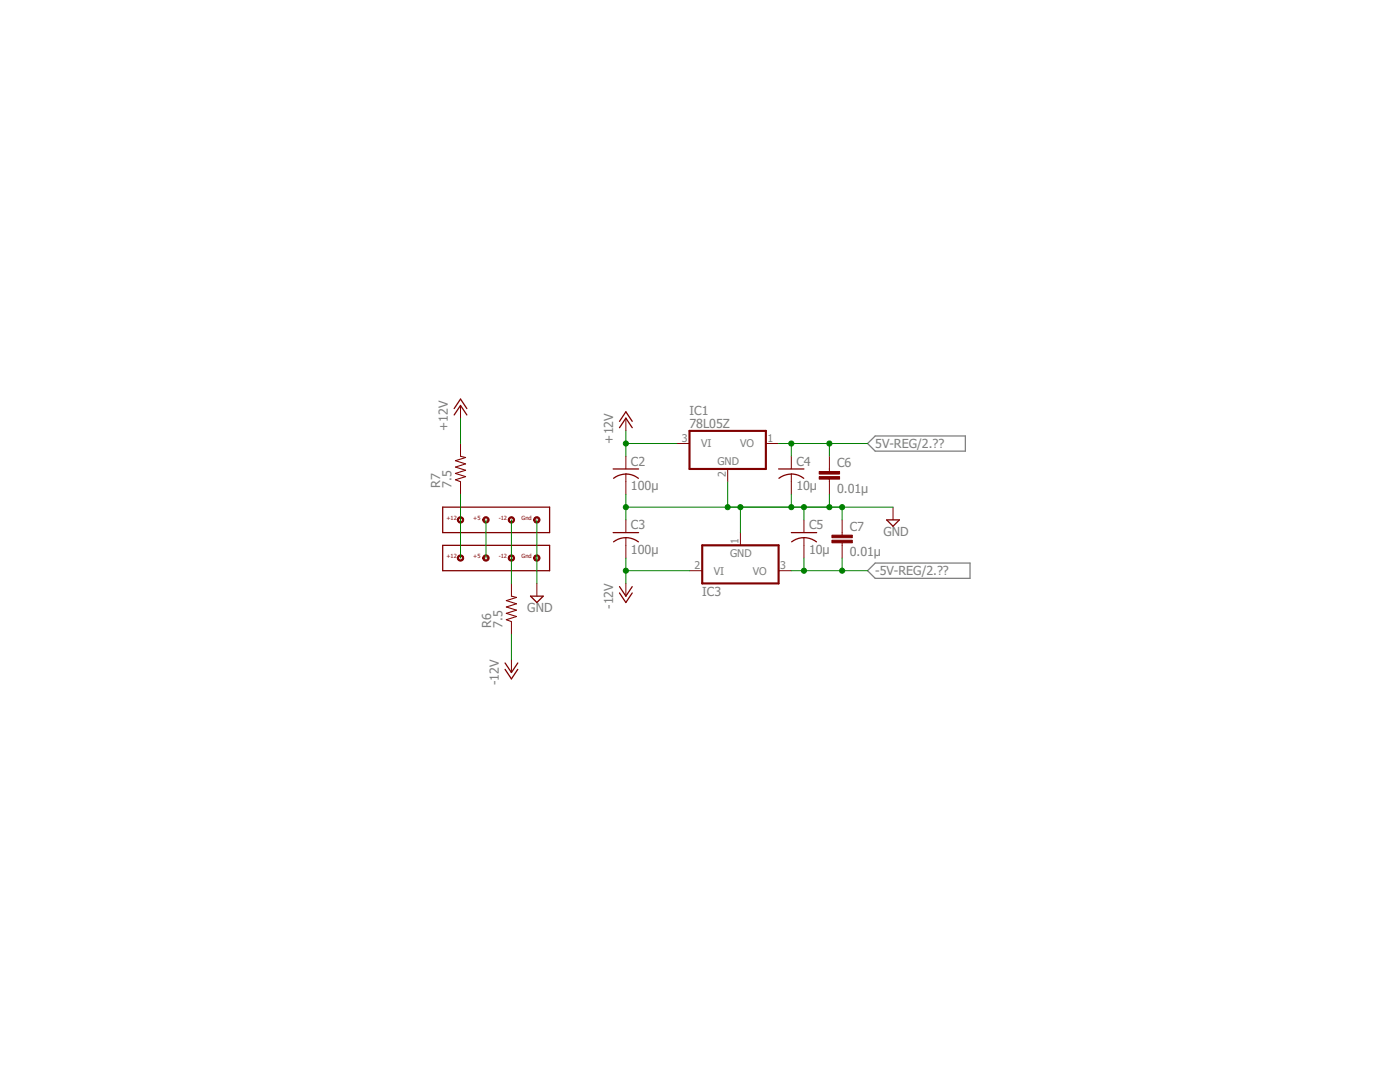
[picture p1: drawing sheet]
<svg xmlns="http://www.w3.org/2000/svg" width="279mm" height="216mm" viewBox="0 0 279 216" stroke-linecap="round" stroke-linejoin="round" font-family="sans-serif">
<path d="M173.1 88.5l1.6-1.5h18v3h-18zM173.1 113.9l1.6-1.5h18.9v3h-18.9z" fill="none" stroke="#808080" stroke-width=".25"/>
<g fill="none" stroke="#800000" stroke-width=".25">
<path d="M90.6 82.8l1.3-1.9 1.3 1.9M90.6 81.5l1.3-1.9 1.3 1.9M122.4 93.6h5M122.4 95.4a4 4 0 0 1 5 0M123.6 85.3l1.3-1.9 1.3 1.9M123.6 84.1l1.3-1.9 1.3 1.9M155.4 93.6h5M155.4 95.4a4 4 0 0 1 5 0M88.3 101.2h21.4v5.1h-21.4zM88.3 108.8h21.4v5.1h-21.4zM105.9 119h2.5l-1.3 1.2zM122.4 106.3h5"/>
<path d="M122.4 108.1a4 4 0 0 1 5 0M123.6 117.1l1.3 1.9 1.3-1.9M123.6 118.3l1.3 1.9 1.3-1.9M157.9 106.3h5.1M158 108.1a4 4 0 0 1 4.9 0M177 103.7h2.5l-1.3 1.3zM100.8 132.3l1.3 1.9 1.2-1.9M100.8 133.6l1.3 1.9 1.2-1.9"/>
</g>
<g fill="none" stroke="#800000" stroke-width=".2">
<path d="M91.9 80.9v2.5M91.9 88.5v2.5M91.9 96.1v2.6M124.9 83.4v2.6M124.9 91v2.6M124.9 94.6v4.1M135.1 88.5h2.5M145.2 93.6v2.5M152.8 88.5h2.6M157.9 91v2.6M157.9 94.6v4.1M165.5 91v3.1"/>
<path d="M165.5 95.6v3.1M102.1 116.4v2.6M107.1 116.4v2.6M124.9 103.7v2.6M124.9 107.3v4.1M124.9 116.4v2.6M137.6 113.9h2.5M147.8 106.3v2.5M155.4 113.9h2.5M160.4 103.7v2.6M160.4 107.3v4.1M168.1 103.7v3.1"/>
<path d="M168.1 108.3v3.1M178.2 101.2v2.5M102.1 124v2.6M102.1 131.7v2.5"/>
</g>
<g fill="#800000" stroke="#800000" stroke-width=".2">
<path d="M106.7 103.3a.63 .63 0 0 1 1 .1 .63 .63 0 0 1-.4 .9 .63 .63 0 0 1-.8-.6h.3a.38 .38 0 0 1 .5-.3 .38 .38 0 0 1 .1 .6 .38 .38 0 0 1-.6-.1v-.2h-.3z" fill-rule="evenodd"/>
<path d="M91.5 103.3a.63 .63 0 0 1 1 .1 .63 .63 0 0 1-.4 1 .63 .63 0 0 1-.8-.7h.2a.39 .39 0 0 1 .6-.3 .39 .39 0 0 1 .1 .6 .39 .39 0 0 1-.7-.1v-.2h-.2z" fill-rule="evenodd"/>
<path d="M96.5 103.3a.63 .63 0 0 1 1 .1 .63 .63 0 0 1-.4 1 .63 .63 0 0 1-.7-.7h.2a.38 .38 0 0 1 .5-.3 .38 .38 0 0 1 .1 .6 .38 .38 0 0 1-.6-.1v-.2h-.2z" fill-rule="evenodd"/>
<path d="M101.6 103.3a.62 .62 0 0 1 1 .1 .62 .62 0 0 1-.4 .9 .62 .62 0 0 1-.8-.6h.3a.38 .38 0 0 1 .5-.3 .38 .38 0 0 1 .1 .6 .38 .38 0 0 1-.6-.1v-.2h-.3z" fill-rule="evenodd"/>
<path d="M106.7 110.9a.63 .63 0 0 1 1 .1 .63 .63 0 0 1-.4 .9 .63 .63 0 0 1-.8-.5h.3a.38 .38 0 0 1 .5-.4 .38 .38 0 0 1 .1 .6 .38 .38 0 0 1-.6-.1v-.1h-.3z" fill-rule="evenodd"/>
<path d="M91.5 110.9a.64 .64 0 0 1 1 .1 .64 .64 0 0 1-.4 1 .64 .64 0 0 1-.8-.6h.2a.39 .39 0 0 1 .6-.4 .39 .39 0 0 1 .1 .6 .39 .39 0 0 1-.7-.1v-.1h-.2z" fill-rule="evenodd"/>
<path d="M96.5 110.9a.64 .64 0 0 1 1 .1 .64 .64 0 0 1-.3 1 .64 .64 0 0 1-.8-.6h.2a.38 .38 0 0 1 .5-.4 .38 .38 0 0 1 .1 .6 .38 .38 0 0 1-.6-.1v-.1h-.2z" fill-rule="evenodd"/>
<path d="M101.6 110.9a.63 .63 0 0 1 1 .1 .63 .63 0 0 1-.4 .9 .63 .63 0 0 1-.8-.5h.3a.38 .38 0 0 1 .5-.4 .38 .38 0 0 1 .1 .6 .38 .38 0 0 1-.6-.1v-.1h-.3z" fill-rule="evenodd"/>
</g>
<path d="M91.9 91l1 .3-2 .6 2 .7-2 .6 2 .6-2 .7 2 .6-2 .6 1 .4M102.1 119l1 .2-2.1 .6 2.1 .7-2.1 .6 2.1 .7-2.1 .6 2.1 .6-2.1 .7 1.1 .3" fill="none" stroke="#800000" stroke-width=".21"/>
<path d="M137.6 86h15.2v7.6h-15.2zM140.1 108.8h15.3v7.6h-15.3z" fill="none" stroke="#800000" stroke-width=".42"/>
<g fill="#800000" stroke="#800000" stroke-width=".2">
<path d="M163.5 94.1h4.1v.5h-4.1z"/>
<path d="M163.5 95.1h4.1v.5h-4.1z"/>
<path d="M166 106.8h4.1v.5h-4.1z"/>
<path d="M166 107.8h4.1v.5h-4.1z"/>
</g>
<g fill="none" stroke="#008000" stroke-width=".2">
<path d="M91.9 83.4v5.1M91.9 98.7v12.7M124.9 86v5M124.9 98.7v5M124.9 88.5h10.2M145.2 96.1v5.1M155.4 88.5h17.7M157.9 88.5v2.5M157.9 98.7v2.5M165.5 88.5v2.5M165.5 98.7v2.5M97 103.7v7.7"/>
<path d="M102.1 103.7v12.7M107.1 103.7v12.7M124.9 111.4v5M124.9 101.2h53.3M124.9 113.9h12.7M147.8 101.2v5.1M157.9 113.9h15.2M160.4 101.2v2.5M160.4 111.4v2.5M168.1 101.2v2.5M168.1 111.4v2.5M102.1 126.6v5.1"/>
</g>
<g fill="#008000" stroke="#008000" stroke-width=".2">
<circle cx="124.9" cy="101.2" r=".51"/>
<circle cx="168.1" cy="101.2" r=".51"/>
<circle cx="147.8" cy="101.2" r=".51"/>
<circle cx="160.4" cy="101.2" r=".51"/>
<circle cx="145.2" cy="101.2" r=".51"/>
<circle cx="157.9" cy="101.2" r=".51"/>
<circle cx="165.5" cy="101.2" r=".51"/>
<circle cx="124.9" cy="88.5" r=".51"/>
<circle cx="124.9" cy="113.9" r=".51"/>
<circle cx="157.9" cy="88.5" r=".51"/>
<circle cx="165.5" cy="88.5" r=".51"/>
<circle cx="160.4" cy="113.9" r=".51"/>
<circle cx="168.1" cy="113.9" r=".51"/>
</g>
<g font-size="2.5" fill="#808080">
<text x="137.6" y="82.8">IC1</text>
<text x="89.4" y="86" transform="rotate(-90 89.4 86)">+12V</text>
<text x="122.4" y="88.5" transform="rotate(-90 122.4 88.5)">+12V</text>
<text x="137.6" y="85.3">78L05Z</text>
<text x="174.7" y="89.4">5V-REG/2.??</text>
<text x="125.9" y="92.9">C2</text>
<text x="158.9" y="92.9">C4</text>
<text x="167.1" y="93.2">C6</text>
<text x="87.9" y="97.4" transform="rotate(-90 87.9 97.4)">R7</text>
<text x="90.1" y="97.4" transform="rotate(-90 90.1 97.4)">7.5</text>
<text x="125.9" y="97.8">100µ</text>
<text x="158.9" y="97.8">10µ</text>
<text x="167.1" y="98.3">0.01µ</text>
<text x="125.9" y="105.6">C3</text>
<text x="161.5" y="105.6">C5</text>
<text x="169.6" y="105.9">C7</text>
<text x="176.3" y="106.9">GND</text>
<text x="125.9" y="110.5">100µ</text>
<text x="161.5" y="110.5">10µ</text>
<text x="169.6" y="111">0.01µ</text>
<text x="140.1" y="119">IC3</text>
<text x="174.7" y="114.8">-5V-REG/2.??</text>
<text x="98" y="125.3" transform="rotate(-90 98 125.3)">R6</text>
<text x="100.3" y="125.3" transform="rotate(-90 100.3 125.3)">7.5</text>
<text x="105.2" y="122.1">GND</text>
<text x="122.4" y="121.5" transform="rotate(-90 122.4 121.5)">-12V</text>
<text x="99.5" y="136.7" transform="rotate(-90 99.5 136.7)">-12V</text>
</g>
<g font-size="2.1" fill="#808080">
<text x="136.1" y="88.2">3</text>
<text x="139.9" y="89.3">VI</text>
<text x="147.7" y="89.3">VO</text>
<text x="153.2" y="88.2">1</text>
<text x="143.2" y="92.8">GND</text>
<text x="144.9" y="95.1" transform="rotate(-90 144.9 95.1)">2</text>
<text x="138.6" y="113.5">2</text>
<text x="145.7" y="111.1">GND</text>
<text x="147.4" y="108.5" transform="rotate(-90 147.4 108.5)">1</text>
<text x="155.7" y="113.5">3</text>
<text x="142.5" y="114.6">VI</text>
<text x="150.3" y="114.6">VO</text>
</g>
<g font-size="1.1" fill="#800000">
<text x="89.1" y="103.7">+12</text>
<text x="94.4" y="103.7">+5</text>
<text x="99.5" y="103.7">-12</text>
<text x="104.1" y="103.7">Gnd</text>
<text x="89.1" y="111.3">+12</text>
<text x="94.4" y="111.3">+5</text>
<text x="99.5" y="111.3">-12</text>
<text x="104.1" y="111.3">Gnd</text>
</g>
</svg>
